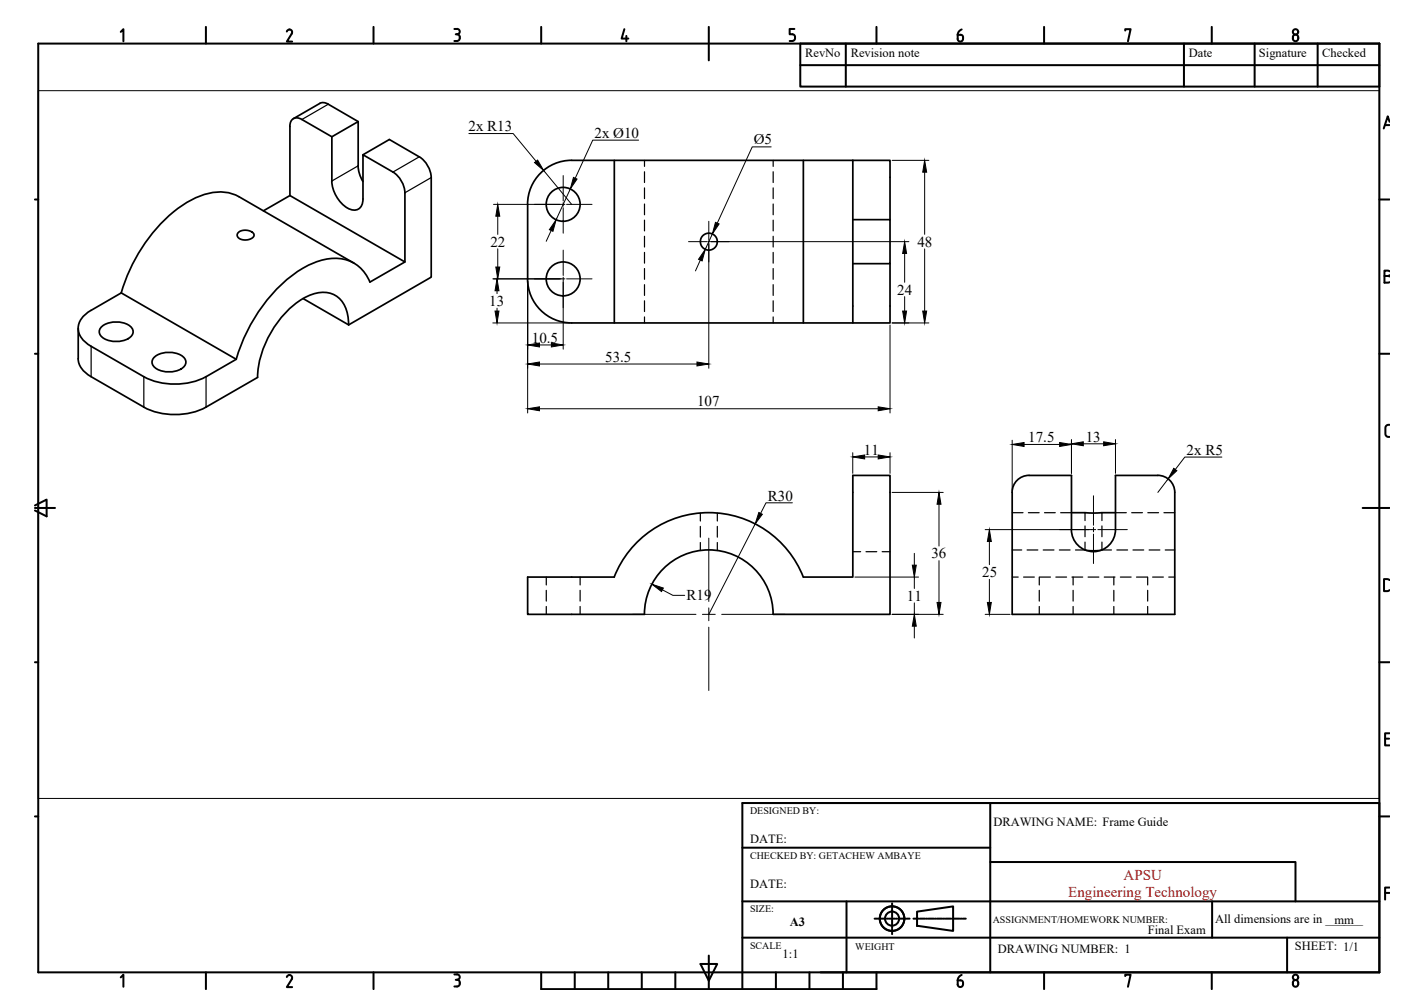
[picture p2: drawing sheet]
<svg xmlns="http://www.w3.org/2000/svg" width="420mm" height="297mm" viewBox="0 0 420 297" stroke-linecap="round" stroke-linejoin="round" font-family="sans-serif">
<!-- layer: MD_Visible -->
<g fill="none" stroke="#000" stroke-width=".51">
<path d="M89.1 35.3a2.16 2.16 0 0 0-2.5-.3 2.16 2.16 0 0 0-1 2.3v20.4l34 19.6M89.1 35.3l8.9 5.1v13a9.4 9.4 0 0 0 6.2 8.6 2.68 2.68 0 0 0 3-3.2v-13.1l8.8 5.1a7.8 7.8 0 0 1 3.6 6.1v20.4l-10.4 6a11 11 0 0 0-13.4-6.7 33.5 33.5 0 0 0-18.3 13.7 50.6 50.6 0 0 0-7.8 15.8M94.4 30.5l-7.8 4.5M94.4 30.5a2.42 2.42 0 0 1 2.5 .3l8.9 5.1M85.6 57.7l-7.8 4.6M98 40.4l7.8-4.5v13.1M105.7 48.9l.3 2 1.2 2.7M107.2 45.7l7.8-4.5 8.8 5.1a7.8 7.8 0 0 1 3.5 6.1v29.4l-24.4 14.1-13.4-7.7M181.4 47.3v48.1M237.2 47.3v48.1M251.8 47.3v48.1h11v-17.5M251.8 47.3h11v17.6"/>
<path d="M251.8 47.3h-83a13 13 0 0 0-13 13M70.4 68.6a3.3 3.3 0 0 1 4.6 .7 2.56 2.56 0 0 1-3.4 1.5 1.31 1.31 0 0 1-1.4-.7 1.31 1.31 0 0 1 .2-1.5zM104.5 77.7l-34-19.6a13.6 13.6 0 0 0-12.3 .1 42.4 42.4 0 0 0-19.3 20.3l-2 4.7-1.1 3.3M155.8 60.3v22.1M251.8 64.9h11v13h-11M23.1 96.9v9a6.4 6.4 0 0 0 3.8 5.3M26.9 91.6a5.8 5.8 0 0 0-3.6 6.7 7.1 7.1 0 0 0 3.6 3.9M30.1 96.4a7.1 7.1 0 0 1 8.8 .5 2.1 2.1 0 0 1-1.1 3.1 7.2 7.2 0 0 1-8.1-1 1.89 1.89 0 0 1 .4-2.6zM35.8 86.5l-8.9 5.1M35.8 86.5l34 19.6M102.9 95.9a9.1 9.1 0 0 0-4.4-8.9 10.6 10.6 0 0 0-10.3 2 30 30 0 0 0-12.1 22.4M155.8 82.3a13 13 0 0 0 13 13.1h83"/>
<path d="M26.9 102.3l15.5 8.9a20.3 20.3 0 0 0 18.4 0l9-5.1M26.9 111.2l15.6 9M45.7 105.3a7.1 7.1 0 0 1 8.8 .5 2.1 2.1 0 0 1-1.1 3.2 7.2 7.2 0 0 1-8.2-1 1.89 1.89 0 0 1 .5-2.7zM76.1 111.4l-15.3 8.8M42.4 120.2a20.3 20.3 0 0 0 18.4 0M303.8 140.4a5 5 0 0 0-5 5M303.9 140.4h12.5v16M316.3 156.4a6.5 6.5 0 0 0 6.6 6.5 6.5 6.5 0 0 0 6.5-6.5M316.4 151.4h13M341.9 140.4a5 5 0 0 1 5 5v36h-48v-36M341.9 140.4h-12.5v16M228.3 181.4a19 19 0 0 0-19-19 19 19 0 0 0-19 19h-34.5v-11h25.6a30 30 0 0 1 27.9-19 30 30 0 0 1 27.9 19h14.6v-30h11v41h-34.5"/>
<circle cx="166.3" cy="60.3" r="5"/>
<circle cx="209.3" cy="71.4" r="2.5"/>
<circle cx="166.3" cy="82.3" r="5"/>
</g>
<!-- layer: MD_Hidden -->
<g fill="none" stroke="#000" stroke-width=".36">
<path d="M190.3 47.3v1.8M190.3 50.7v3.2M190.3 55.5v3.2M228.3 47.3v1.8M228.3 50.7v3.2M228.3 55.5v3.2M190.3 60.2v3.2M190.3 65v3.2M190.3 69.8v3.1M190.3 74.5v3.2M190.3 79.3v3.2M228.3 60.2v3.2"/>
<path d="M228.3 65v3.2M228.3 69.8v3.1M228.3 74.5v3.2M228.3 79.3v3.2M190.3 84.1v3.1M190.3 88.8v3.2M190.3 93.6v1.8M228.3 84.1v3.1M228.3 88.8v3.2M228.3 93.6v1.8M206.8 151.5v2.3M206.8 155.4v3.2"/>
<path d="M211.8 151.5v2.3M211.8 155.4v3.2M298.9 151.4h3.2M303.6 151.4h3.2M308.4 151.4h3.2M313.2 151.4h3.2M320.4 151.4v2.3M320.4 155.3v3.2M325.4 151.4v2.3M325.4 155.3v3.2M329.4 151.4h3.2M334.1 151.4h3.2"/>
<path d="M338.9 151.4h3.2M343.7 151.4h3.2M161.3 170.4v2.3M161.3 174.3v3.2M161.3 179.1v2.3M171.3 170.4v2.3M171.3 174.3v3.2M171.3 179.1v2.3M206.8 160.2v2.4M211.8 160.2v2.4M251.8 162.9h2.3M255.7 162.9h3.2"/>
<path d="M260.5 162.9h2.3M298.9 170.4h1.7M298.9 162.4h2.8M302.2 170.4h3.2M303.3 162.4h3.1M306.9 170.4v2.3M306.9 174.3v3.2M306.9 179.1v2.3M307 170.4h3.2M308 162.4h3.2M311.7 170.4h3.2M312.8 162.4h3.2"/>
<path d="M316.5 170.4h3.2M316.9 170.4v2.3M316.9 174.3v3.2M316.9 179.1v2.3M317.5 162.4h2.9M320.4 162.4l2.2 .2 2.8-.2M320.4 160.1v2.3M321.3 170.4h3.1M325.4 160.1v2.3M325.4 162.4h2.8M326 170.4h3.2M328.9 170.4v2.3"/>
<path d="M328.9 174.3v3.2M328.9 179.1v2.3M329.8 162.4h3.1M330.8 170.4h3.2M334.5 162.4h3.2M335.6 170.4h3.1M338.9 170.4v2.3M338.9 174.3v3.2M338.9 179.1v2.3M339.3 162.4h3.2M340.3 170.4h3.2M344.1 162.4h2.8"/>
<path d="M345.1 170.4h1.8"/>
</g>
<!-- layer: MD_Visible Narrow -->
<path d="M96.9 30.8l-7.8 4.5M105.8 49l-7.8 4.4M123.8 46.3l-7.8 4.5M127.3 52.4l-7.7 4.5M26.9 102.3v8.9M42.5 111.2v9M60.8 111.2v9" fill="none" stroke="#000" stroke-width=".36"/>
<!-- layer: Title Block -->
<g fill="none" stroke="#000" stroke-width=".59">
<path d="M11.3 12.9h396v274.2h-396zM35.7 9.4l.7-.8v3.6M60.8 7.9v5M84.7 9.3a.8 .8 0 0 1 1.1-.5 .8 .8 0 0 1 .3 1.1l-1.4 2.4h1.6M110.3 7.9v5M134.2 8.6l.8-.1a.79 .79 0 0 1 .7 .8 .79 .79 0 0 1-.7 .8M134.6 10.1h.4M135 10.1a1 1 0 0 1 .8 1 1 1 0 0 1-.8 1h-.8M159.8 7.9v5M184.3 8.6l-.8 2.8h2M184.9 10.6v1.6M209.3 7.9v9.9"/>
<path d="M233.2 12.1h.8M234 10.1a1 1 0 0 1 .8 1 1 1 0 0 1-.8 1M234.6 8.6h-1.4v1.5h.8M236.3 12.9v12.7h171M236.3 19.2h171M249.7 12.9v12.7M258.8 7.9v5M308.3 7.9v5M332.2 9v-.4h1.6l-.8 3.6M349.6 12.9v12.7M357.8 7.9v5M370.4 12.9v12.7"/>
<path d="M381.7 11a.88 .88 0 0 1 1.3-.7 .88 .88 0 0 1 .3 1.4 .79 .79 0 0 1-.9 .5 .79 .79 0 0 1-.7-.8M381.7 11v.4M389.1 12.9v12.7M408.9 36.9h1.4M410.3 36l-.5-1.6-1.2 3.5M10.3 58.9h1M407.3 58.9h3M408.8 81.5l1.5 .1M410.3 80.1l-1.5-.2v3.6l1.5-.2M410.3 81.3l-.5 .2M10.3 104.5h1M407.3 104.5h3"/>
<path d="M410.3 125.4l-.9 .2-.3 .7v2.1l.6 .6h.6M10.3 149.2l3.5-1.7v5l-3.5-1.8M10.3 150h5.9M402.3 150h8M410.3 171.3l-.5-.3h-1.1v3.5a1.62 1.62 0 0 0 1.6-.3M10.3 195.5h1M407.3 195.5h3M409 218.1h1.2M410.3 216.5h-1.3v3.6h1.3M219.2 237.1h188.1M224.4 237.1h182.9v50M10.3 241.1h1"/>
<path d="M407.3 241.1h3M409 263.7h1.3M410.3 262.1h-1.3v3.5M35.7 288.6l.7-.8v3.6M60.8 287.1v5M84.7 288.5a.8 .8 0 0 1 1.1-.6 .8 .8 0 0 1 .3 1.2l-1.4 2.4h1.6M110.3 287.1v5M134.2 287.7h.8a.79 .79 0 0 1 .7 .8 .79 .79 0 0 1-.7 .8M134.6 289.3h.4M135 289.3a1.01 1.01 0 0 1 .8 1 1.01 1.01 0 0 1-.8 1h-.8M159.8 287.1v5h99v-5M169.7 287.1v5"/>
<path d="M179.6 287.1v5M189.5 287.1v5M199.4 287.1v5M206.8 284.6h5l-2.5 5zM209.3 282.2v9.9M219.2 287.1v5M229.1 287.1v5M239 287.1v5M248.9 287.1v5M283.6 289.5a.94 .94 0 0 1 .7 1.2 .94 .94 0 0 1-1.3 .5l-.2-.5v-1.2h.8M283.9 287.9l-.9 .8-.2 .8M308.3 287.1v5"/>
<path d="M332.2 288.2v-.4h1.6l-.8 3.6M357.8 287.1v5M381.7 290.2a.85 .85 0 0 1 1.1-.8 .85 .85 0 0 1 .5 1.2M381.7 290.6a.79 .79 0 0 0 .8 .8 .79 .79 0 0 0 .8-.8M381.7 290.2v.4"/>
<circle cx="382.5" cy="9.4" r=".79"/>
<circle cx="382.5" cy="288.6" r=".79"/>
</g>
<!-- layer: 0 -->
<g fill="none" stroke="#000" stroke-width=".59">
<path d="M219.2 237.1v50M292.4 237.1v50M219.2 250.3h73.2M292.4 254.5h90.1v11.6M219.2 266.1h188.1M219.2 276.9h188.1M249.9 266.1v21M258.2 271.3h.9M259.4 271.3h.3M260.1 271.3h1.5M262 271.3h.3M262.6 271.3h1.6"/>
<path d="M263.4 266.7v1.5M263.4 268.6v.3M263.4 269.2v1.6M263.4 271.1v.3M263.4 271.7v1.6M263.4 273.6v.4M263.4 274.3v1.5M264.5 271.3h.3M265.1 271.3h1.6M267 271.3h.4M267.7 271.3h.9M269.7 271.3h.9"/>
<path d="M270.8 269.2l10.6-1.6v7.3l-10.6-1.6zM270.9 271.3h.3M271.6 271.3h1.5M273.5 271.3h.3M274.1 271.3h1.6M276 271.3h.3M276.6 271.3h1.6M278.5 271.3h.4M279.2 271.3h1.6M281.1 271.3h.3M281.7 271.3h1.6M283.6 271.3h.3"/>
<path d="M284.3 271.3h.9M357.9 266.1v10.8M380 276.9v10.2"/>
<circle cx="263.4" cy="271.2" r="3.6"/>
<circle cx="263.4" cy="271.2" r="2.09"/>
</g>
<g fill="#000">
<circle cx="263.4" cy="267.6" r=".3"/>
<circle cx="263.4" cy="274.9" r=".3"/>
<circle cx="263.4" cy="269.2" r=".3"/>
</g>
<g fill="none" stroke="#000" stroke-width=".3">
<path d="M11.3 26.8h396v209h-396zM138.4 39.4h13.1l6.8 8.2M160.5 50.3l8.3 10M166.3 51.8v7.6M166.3 59.8v1.1M168.4 55.8l-4.2 9.1M188.6 41.4h-13.6l-5.2 11.2M227.7 43.4h-5.6l-10.3 22.5M263.4 47.3h10.9M273 50.8v18.4M145.7 60.3h20M147 63.8v5.4"/>
<path d="M147 73.5v5.3M162.7 68.1l-1.4 3.1M165.8 60.3h1M166.3 61.3v7.6M166.3 73.9v7.4M167.3 60.3h7.5M203.3 71.4h5.5M206.8 76.8l-1.5 3.2M209 71.4h.5M209.3 65.3v5.5M209.3 71.1v.5M209.3 71.8v36.9"/>
<path d="M209.8 71.4h58.6M210.3 69.1l-2.1 4.5M267.1 74.8v8.6M273 73.5v18.3M145.5 82.3h20.2M145.5 95.4h22.7M146.8 85.9v.8M146.8 91v.8M155.8 83v38.9M165.8 82.3h1M166.3 81.9v.9M166.3 83v20.1"/>
<path d="M167.3 82.3h7.5M262.8 96v25.9M263.4 95.4h10.9M267.1 87.6v4.2M159.3 101.9h3.5M159.3 107.5h46.5M159.3 120.7h100M251.8 133.7v6.1M255.3 134.9h4M262.8 133.7v6.1M298.9 130v14.8M302.4 131.2h10.5"/>
<path d="M316.4 129.8v10M319.9 131h6M329.4 129.8v10M360.8 135h-11l-2.8 3.6M209.3 158.9v18.7M223 154.7l-13.7 26.7M234 148.5h-7.8l-1.6 3.1M263.4 145.4h15.1M277.2 148.9v12.3M290.9 156.4h32.6M292.1 159.9v6.8M322.9 146.4v8.7"/>
<path d="M322.9 155.7v1.3M322.9 157.7v8.7M324.2 156.4h8.7M344.9 141.4l-3 4M195.6 174.2l3.1 1.6h3.5M209.3 179.5v3.8M252.4 170.4h18.8M270 163.4v3.5M270 170.4v3.4M270 178v3.4M277.2 165.5v12.4M292.1 171v6.9"/>
<path d="M186.8 181.4h18.7M207.4 181.4h3.8M209.3 185.2v18.7M213.1 181.4h18.7M263.4 181.4h15.1M270 184.9v3.5M290.9 181.4h7.3"/>
</g>
<g fill="#000" stroke="#000" stroke-width=".3">
<path d="M157.8 48l.9-.7 1.8 3zM169.3 52.4l1.1 .5-2 2.9zM273 47.3l.6 3.5h-1.2zM147 60.3l.6 3.5h-1.2zM146.4 78.8h1.2l-.6 3.5zM164.2 64.9l-.9 3.4-1.1-.5zM208.2 73.6l-.9 3.4-1-.4zM211.3 65.7l1 .4-2 3zM267.1 71.4l.6 3.4h-1.2zM146.2 91.8h1.1l-.5 3.6zM146.8 82.3l.5 3.6h-1.1zM266.5 91.8h1.2l-.6 3.6z"/>
<path d="M272.4 91.8h1.2l-.6 3.6zM155.8 101.9l3.5-.6v1.1zM155.8 107.5l3.5-.6v1.2zM162.8 101.3l3.5 .6-3.5 .5zM205.8 106.9l3.5 .6-3.5 .6zM155.8 120.7l3.5-.6v1.2zM251.8 134.9l3.5-.6v1.2zM259.3 134.3l3.5 .6-3.5 .6zM259.3 120.1l3.5 .6-3.5 .6zM298.9 131.2l3.5-.5v1.1zM312.9 130.7l3.5 .5-3.5 .6zM316.4 131l3.5-.5v1.1z"/>
<path d="M325.9 130.5l3.5 .5-3.5 .6zM346.6 138.3l.9 .7-2.6 2.4zM224.1 151.3l1 .5-2.1 2.9zM277.2 145.4l.6 3.5h-1.1zM292.1 156.4l.6 3.5h-1.2zM192.5 172.5l3.4 1.1-.6 1.1zM269.4 166.9h1.1l-.5 3.5zM276.7 177.9h1.1l-.6 3.5zM291.5 177.9h1.2l-.6 3.5zM270 181.4l.5 3.5h-1.1z"/>
</g>
<text font-size="7.1" x="281.9" y="13.4">6</text>
<g font-size="4.4">
<text x="138.3" y="38.8">2x R13</text>
<text x="175.5" y="40.7">2x Ø10</text>
<text x="222.6" y="42.7">Ø5</text>
<text x="144.8" y="72.9">22</text>
<text x="270.9" y="72.8">48</text>
<text x="264.9" y="87">24</text>
<text x="144.5" y="90.3">13</text>
<text x="157" y="101.2">10.5</text>
<text x="178.7" y="106.8">53.5</text>
<text x="205.8" y="120">107</text>
<text x="303.6" y="130.6">17.5</text>
<text x="320.6" y="130.4">13</text>
<text x="255.1" y="134.3">11</text>
<text x="350.4" y="134.3">2x R5</text>
<text x="226.7" y="147.8">R30</text>
<text x="275" y="164.9">36</text>
<text x="290" y="170.4">25</text>
<text x="202.7" y="177.2">R19</text>
<text x="267.8" y="177.4">11</text>
</g>
<g font-size="4.4" fill="#f00">
<text x="331.8" y="259.8">APSU</text>
<text x="315.4" y="264.8">Engineering Technology</text>
</g>
<g font-size="3.7">
<text x="237.7" y="16.9">RevNo</text>
<text x="251.2" y="16.9">Revision note</text>
<text x="351" y="16.9">Date</text>
<text x="371.7" y="16.9">Signature</text>
<text x="390.4" y="16.9">Checked</text>
<text x="293.3" y="243.8">DRAWING NAME: Frame Guide</text>
<text x="221.5" y="249">DATE:</text>
<text x="221.5" y="262.1">DATE:</text>
<text x="233.2" y="273.6">A3</text>
<text x="338.9" y="275.7">Final Exam</text>
<text x="358.8" y="272.6">All dimensions are in ______</text>
<text x="394" y="272.7">mm</text>
<text x="294.6" y="281.3">DRAWING NUMBER: 1</text>
<text x="382.3" y="280.5">SHEET: 1/1</text>
<text x="231.1" y="282.8">1:1</text>
</g>
<g font-size="3">
<text x="221.5" y="240.4">DESIGNED BY:</text>
<text x="221.5" y="253.5">CHECKED BY: GETACHEW AMBAYE</text>
<text x="221.5" y="269.4">SIZE:</text>
<text x="293.1" y="272.6">ASSIGNMENT/HOMEWORK NUMBER:</text>
<text x="221.5" y="280.2">SCALE</text>
<text x="252.5" y="280.4">WEIGHT</text>
</g>
</svg>
